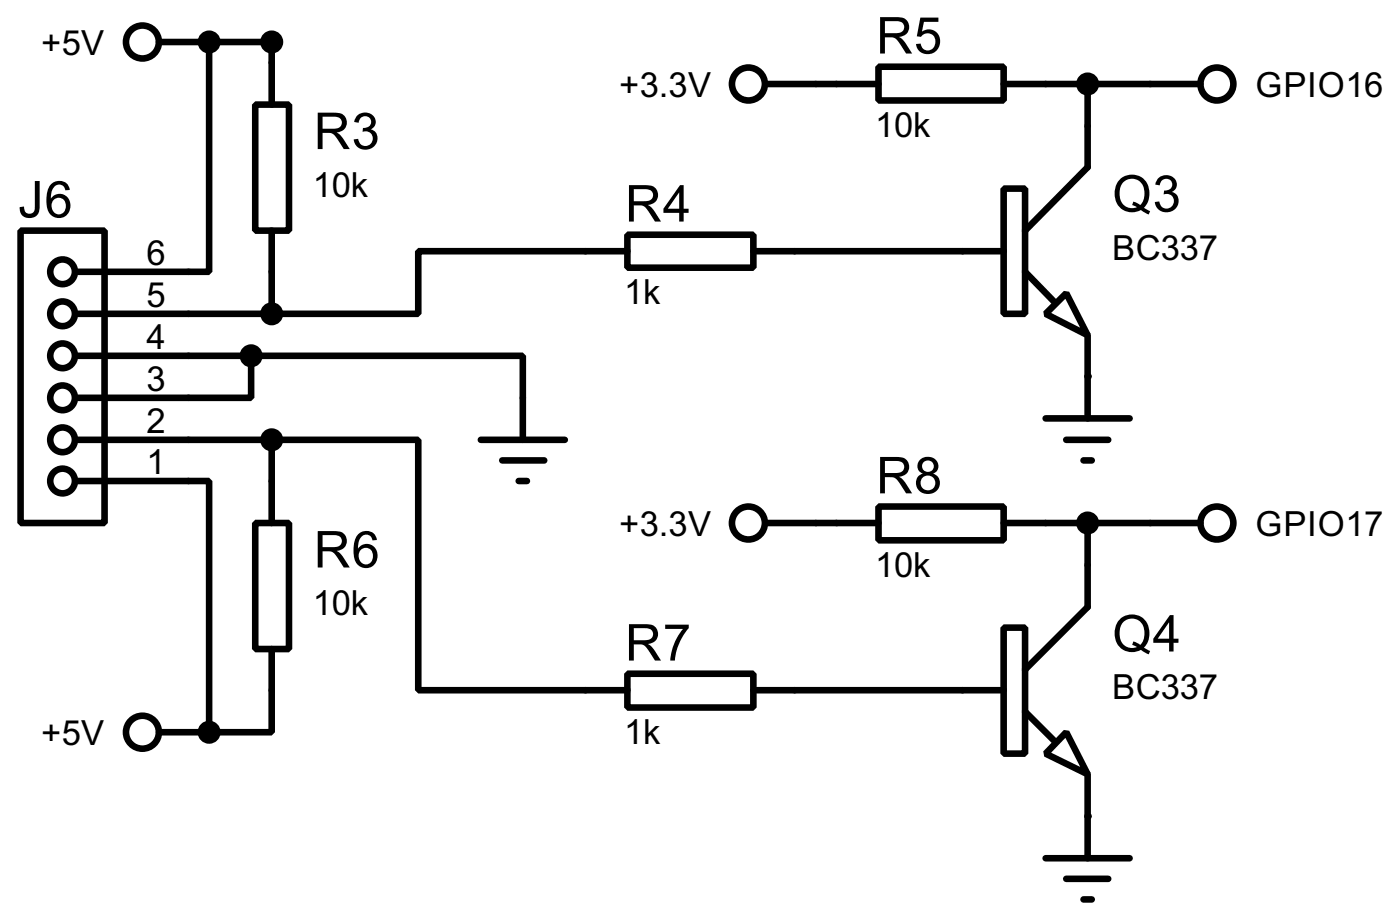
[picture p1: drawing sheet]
<svg xmlns="http://www.w3.org/2000/svg" width="85mm" height="56mm" viewBox="0 0 85 56" stroke-linecap="round" stroke-linejoin="round" font-family="sans-serif">
<g fill="none" stroke="#000" stroke-width=".4">
<path d="M1.3 14h5.1v17.8h-5.1zM4.6 19.1h11.9M9.7 2.6h6.8v3.8M12.7 2.6v13.9h-8.1M15.5 6.4h2.1v7.6h-2.1zM16.5 14v5.1M38.1 14.3h7.7v2h-7.7zM38.1 15.3h-12.7v3.8h-8.9M45.8 15.3h15.2M46.5 5.1h6.9M53.4 4.1h7.6v2h-7.6zM61 11.5h1.3v7.6h-1.3z"/>
<path d="M61 5.1h11.9M62.3 16.5l1.7 1.8M63.5 19.1l1.3-1.3 1.3 2.6zM66.1 5.1v5.1l-3.8 3.8M4.6 29.2h8.1v15.3M4.6 21.6h10.7M4.6 26.7h11.9M15.3 21.6h16.5v5.1M15.3 21.6v2.6h-10.7M15.5 31.8h2.1v7.6h-2.1zM16.5 39.4v5.1h-3.8M16.5 26.7h8.9v15.2h12.7"/>
<path d="M16.5 26.7v5.1M29.2 26.7h5.1M30.5 28h2.6M31.5 29.2h.5M46.5 31.8h6.9M53.4 30.8h7.6v2h-7.6zM61 38.1h1.3v7.7h-1.3zM61 31.8h11.9M63.5 25.4h5.1M64.8 26.7h2.5M65.8 28h.5M66.1 20.4v5"/>
<path d="M66.1 31.8v5.1l-3.8 3.8M9.7 44.5h3M38.1 40.9h7.7v2.1h-7.7zM45.8 41.9h15.2M62.3 43.2l1.7 1.8M63.5 52.1h5.1M64.8 44.5l1.3 2.5-2.6-1.2zM64.8 53.4h2.5M65.8 54.6h.5M66.1 47v5.1"/>
<circle cx="3.8" cy="19.1" r=".75"/>
<circle cx="3.8" cy="16.5" r=".75"/>
<circle cx="8.6" cy="2.6" r="1"/>
<circle cx="45.4" cy="5.1" r="1"/>
<circle cx="73.9" cy="5.1" r="1"/>
<circle cx="3.8" cy="29.2" r=".75"/>
<circle cx="3.8" cy="26.7" r=".75"/>
<circle cx="3.8" cy="24.2" r=".75"/>
<circle cx="3.8" cy="21.6" r=".75"/>
<circle cx="45.4" cy="31.8" r="1"/>
<circle cx="73.9" cy="31.8" r="1"/>
<circle cx="8.6" cy="44.5" r="1"/>
</g>
<g fill="#000">
<circle cx="12.7" cy="2.6" r=".2"/>
<circle cx="66.1" cy="22.9" r=".2"/>
<circle cx="12.7" cy="44.5" r=".2"/>
<circle cx="66.1" cy="49.6" r=".2"/>
</g>
<g fill="#000" stroke="#000" stroke-width=".4">
<circle cx="12.7" cy="2.6" r=".5"/>
<circle cx="16.5" cy="19.1" r=".5"/>
<circle cx="16.5" cy="2.6" r=".5"/>
<circle cx="66" cy="5.1" r=".5"/>
<circle cx="15.2" cy="21.6" r=".5"/>
<circle cx="16.5" cy="26.7" r=".5"/>
<circle cx="66" cy="31.8" r=".5"/>
<circle cx="12.7" cy="44.5" r=".5"/>
</g>
<g font-size="3.5">
<text x="53.2" y="3.3">R5</text>
<text x="19.1" y="9.1">R3</text>
<text x="1.1" y="13.2">J6</text>
<text x="38" y="13.5">R4</text>
<text x="67.6" y="12.9">Q3</text>
<text x="53.2" y="30">R8</text>
<text x="19.1" y="34.5">R6</text>
<text x="38" y="40.1">R7</text>
<text x="67.6" y="39.6">Q4</text>
</g>
<g font-size="2.4">
<text x="2.5" y="3.4">+5V</text>
<text x="37.6" y="5.9">+3.3V</text>
<text x="76.2" y="5.9">GPIO16</text>
<text x="19" y="12">10k</text>
<text x="53.2" y="8.3">10k</text>
<text x="8.9" y="16.1">6</text>
<text x="67.5" y="15.8">BC337</text>
<text x="8.9" y="23.8">3</text>
<text x="8.9" y="21.2">4</text>
<text x="8.9" y="18.7">5</text>
<text x="37.9" y="18.4">1k</text>
<text x="8.9" y="28.8">1</text>
<text x="8.9" y="26.3">2</text>
<text x="37.6" y="32.6">+3.3V</text>
<text x="53.2" y="35">10k</text>
<text x="76.2" y="32.6">GPIO17</text>
<text x="19" y="37.4">10k</text>
<text x="2.5" y="45.2">+5V</text>
<text x="37.9" y="45.2">1k</text>
<text x="67.5" y="42.5">BC337</text>
</g>
</svg>
